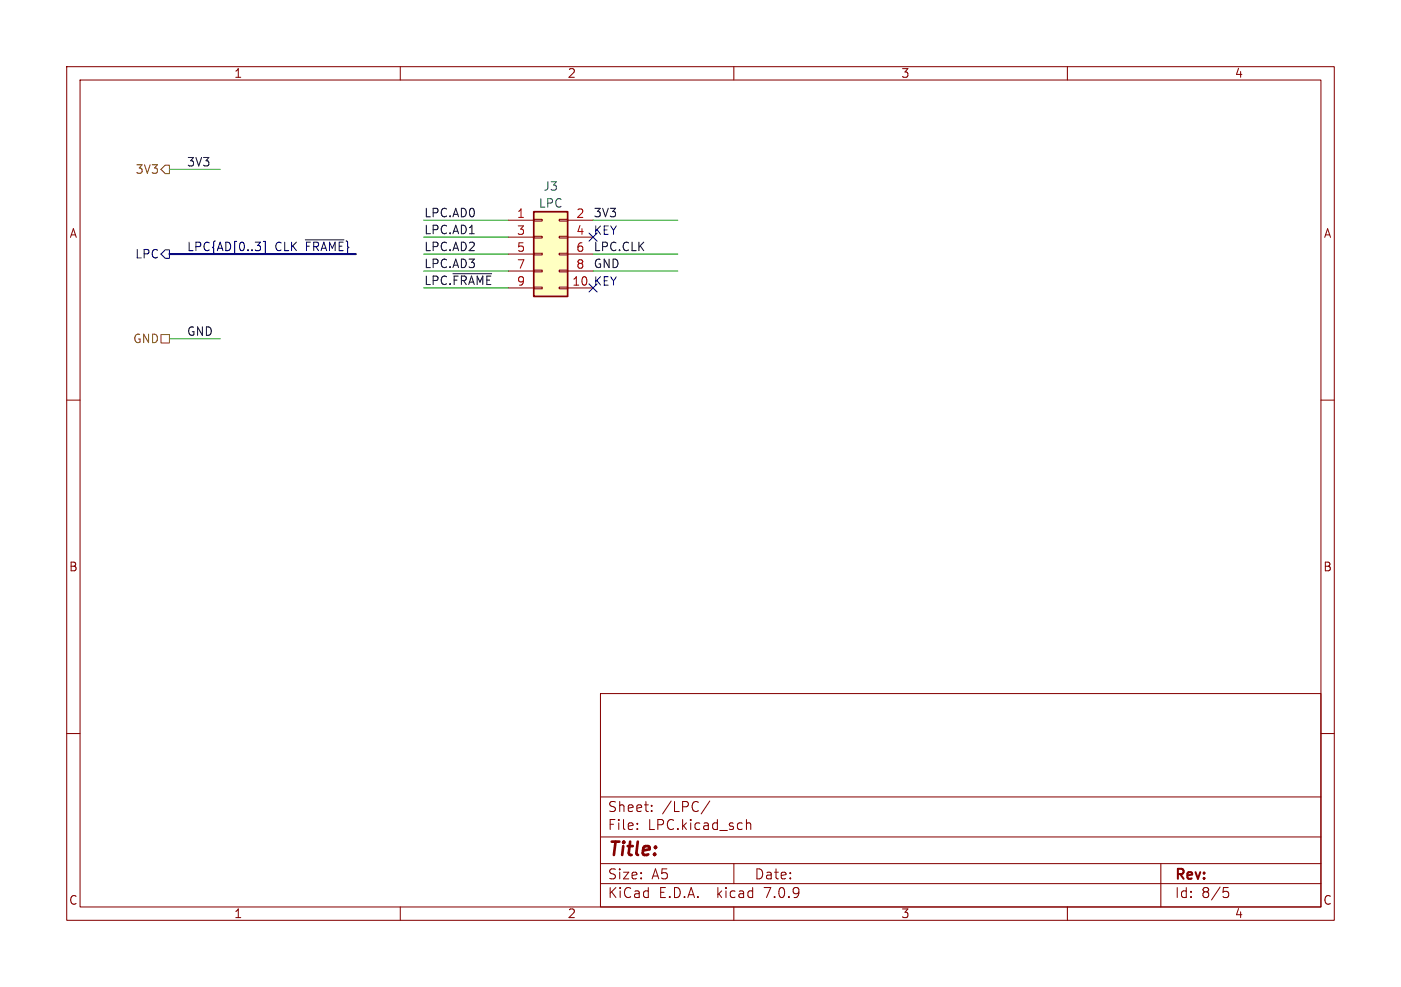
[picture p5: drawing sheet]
(kicad_sch
 (version 20231120)
 (generator "eeschema")
 (generator_version "8.0")
 (paper "A5")
 (lib_symbols
  (symbol "Connector_Generic:Conn_02x05_Odd_Even"
   (pin_names
    (offset 1.016) hide) (exclude_from_sim no) (in_bom yes) (on_board yes)
   (property "Reference" "J" (at 1.27 7.62 0) (effects (font (size 1.27 1.27))))
   (property "Value" "Conn_02x05_Odd_Even" (at 1.27 -7.62 0) (effects (font (size 1.27 1.27))))
   (property "Footprint" "" (at 0 0 0) (effects (font (size 1.27 1.27)) (hide yes)))
   (property "Datasheet" "~" (at 0 0 0) (effects (font (size 1.27 1.27)) (hide yes)))
   (property "Description" "Generic connector, double row, 02x05, odd/even pin numbering scheme (row 1 odd numbers, row 2 even numbers), script generated (kicad-library-utils/schlib/autogen/connector/)" (at 0 0 0) (effects (font (size 1.27 1.27)) (hide yes)))
   (symbol "Conn_02x05_Odd_Even_1_1"
    (rectangle (start -1.27 -4.953) (end 0 -5.207) (stroke (width 0.1524) (type default)) (fill (type none)))
    (rectangle (start -1.27 -2.413) (end 0 -2.667) (stroke (width 0.1524) (type default)) (fill (type none)))
    (rectangle (start -1.27 0.127) (end 0 -0.127) (stroke (width 0.1524) (type default)) (fill (type none)))
    (rectangle (start -1.27 2.667) (end 0 2.413) (stroke (width 0.1524) (type default)) (fill (type none)))
    (rectangle (start -1.27 5.207) (end 0 4.953) (stroke (width 0.1524) (type default)) (fill (type none)))
    (rectangle (start -1.27 6.35) (end 3.81 -6.35) (stroke (width 0.254) (type default)) (fill (type background)))
    (rectangle (start 3.81 -4.953) (end 2.54 -5.207) (stroke (width 0.1524) (type default)) (fill (type none)))
    (rectangle (start 3.81 -2.413) (end 2.54 -2.667) (stroke (width 0.1524) (type default)) (fill (type none)))
    (rectangle (start 3.81 0.127) (end 2.54 -0.127) (stroke (width 0.1524) (type default)) (fill (type none)))
    (rectangle (start 3.81 2.667) (end 2.54 2.413) (stroke (width 0.1524) (type default)) (fill (type none)))
    (rectangle (start 3.81 5.207) (end 2.54 4.953) (stroke (width 0.1524) (type default)) (fill (type none)))
    (pin passive line (at -5.08 5.08 0) (length 3.81) (name "Pin_1" (effects (font (size 1.27 1.27)))) (number "1" (effects (font (size 1.27 1.27)))))
    (pin passive line (at 7.62 -5.08 180) (length 3.81) (name "Pin_10" (effects (font (size 1.27 1.27)))) (number "10" (effects (font (size 1.27 1.27)))))
    (pin passive line (at 7.62 5.08 180) (length 3.81) (name "Pin_2" (effects (font (size 1.27 1.27)))) (number "2" (effects (font (size 1.27 1.27)))))
    (pin passive line (at -5.08 2.54 0) (length 3.81) (name "Pin_3" (effects (font (size 1.27 1.27)))) (number "3" (effects (font (size 1.27 1.27)))))
    (pin passive line (at 7.62 2.54 180) (length 3.81) (name "Pin_4" (effects (font (size 1.27 1.27)))) (number "4" (effects (font (size 1.27 1.27)))))
    (pin passive line (at -5.08 0 0) (length 3.81) (name "Pin_5" (effects (font (size 1.27 1.27)))) (number "5" (effects (font (size 1.27 1.27)))))
    (pin passive line (at 7.62 0 180) (length 3.81) (name "Pin_6" (effects (font (size 1.27 1.27)))) (number "6" (effects (font (size 1.27 1.27)))))
    (pin passive line (at -5.08 -2.54 0) (length 3.81) (name "Pin_7" (effects (font (size 1.27 1.27)))) (number "7" (effects (font (size 1.27 1.27)))))
    (pin passive line (at 7.62 -2.54 180) (length 3.81) (name "Pin_8" (effects (font (size 1.27 1.27)))) (number "8" (effects (font (size 1.27 1.27)))))
    (pin passive line (at -5.08 -5.08 0) (length 3.81) (name "Pin_9" (effects (font (size 1.27 1.27)))) (number "9" (effects (font (size 1.27 1.27))))))))
 (no_connect
  (at 88.9 43.18))
 (no_connect
  (at 88.9 35.56))
 (wire
  (pts (xy 88.9 40.64) (xy 101.6 40.64))
  (stroke (width 0) (type default)))
 (wire
  (pts (xy 63.5 38.1) (xy 76.2 38.1))
  (stroke (width 0) (type default)))
 (wire
  (pts (xy 25.4 25.4) (xy 33.02 25.4))
  (stroke (width 0) (type default)))
 (wire
  (pts (xy 63.5 40.64) (xy 76.2 40.64))
  (stroke (width 0) (type default)))
 (wire
  (pts (xy 88.9 38.1) (xy 101.6 38.1))
  (stroke (width 0) (type default)))
 (wire
  (pts (xy 88.9 33.02) (xy 101.6 33.02))
  (stroke (width 0) (type default)))
 (wire
  (pts (xy 63.5 35.56) (xy 76.2 35.56))
  (stroke (width 0) (type default)))
 (wire
  (pts (xy 63.5 43.18) (xy 76.2 43.18))
  (stroke (width 0) (type default)))
 (wire
  (pts (xy 63.5 33.02) (xy 76.2 33.02))
  (stroke (width 0) (type default)))
 (wire
  (pts (xy 25.4 50.8) (xy 33.02 50.8))
  (stroke (width 0) (type default)))
 (bus
  (pts (xy 25.4 38.1) (xy 53.34 38.1))
  (stroke (width 0) (type default)))
 (text "KEY"
  (exclude_from_sim no)
  (at 88.9 43.18 0)
  (effects (font (size 1.27 1.27)) (justify left bottom)))
 (text "KEY"
  (exclude_from_sim no)
  (at 88.9 35.56 0)
  (effects (font (size 1.27 1.27)) (justify left bottom)))
 (label "LPC.AD0"
  (at 63.5 33.02 0)
  (fields_autoplaced yes)
  (effects (font (size 1.27 1.27)) (justify left bottom)))
 (label "GND"
  (at 27.94 50.8 0)
  (fields_autoplaced yes)
  (effects (font (size 1.27 1.27)) (justify left bottom)))
 (label "LPC{AD[0..3] CLK ~{FRAME}}"
  (at 27.94 38.1 0)
  (fields_autoplaced yes)
  (effects (font (size 1.27 1.27)) (justify left bottom)))
 (label "LPC.AD1"
  (at 63.5 35.56 0)
  (fields_autoplaced yes)
  (effects (font (size 1.27 1.27)) (justify left bottom)))
 (label "LPC.AD3"
  (at 63.5 40.64 0)
  (fields_autoplaced yes)
  (effects (font (size 1.27 1.27)) (justify left bottom)))
 (label "LPC.CLK"
  (at 88.9 38.1 0)
  (fields_autoplaced yes)
  (effects (font (size 1.27 1.27)) (justify left bottom)))
 (label "3V3"
  (at 27.94 25.4 0)
  (fields_autoplaced yes)
  (effects (font (size 1.27 1.27)) (justify left bottom)))
 (label "LPC.~{FRAME}"
  (at 63.5 43.18 0)
  (fields_autoplaced yes)
  (effects (font (size 1.27 1.27)) (justify left bottom)))
 (label "LPC.AD2"
  (at 63.5 38.1 0)
  (fields_autoplaced yes)
  (effects (font (size 1.27 1.27)) (justify left bottom)))
 (label "GND"
  (at 88.9 40.64 0)
  (fields_autoplaced yes)
  (effects (font (size 1.27 1.27)) (justify left bottom)))
 (label "3V3"
  (at 88.9 33.02 0)
  (fields_autoplaced yes)
  (effects (font (size 1.27 1.27)) (justify left bottom)))
 (hierarchical_label "LPC"
  (shape output)
  (at 25.4 38.1 180)
  (fields_autoplaced yes)
  (effects (font (size 1.27 1.27)) (justify right)))
 (hierarchical_label "GND"
  (shape passive)
  (at 25.4 50.8 180)
  (fields_autoplaced yes)
  (effects (font (size 1.27 1.27)) (justify right)))
 (hierarchical_label "3V3"
  (shape output)
  (at 25.4 25.4 180)
  (fields_autoplaced yes)
  (effects (font (size 1.27 1.27)) (justify right)))
 (symbol
  (lib_id "Connector_Generic:Conn_02x05_Odd_Even")
  (at 81.28 38.1 0)
  (unit 1)
  (exclude_from_sim no)
  (in_bom yes)
  (on_board yes)
  (dnp no)
  (property "Reference" "J3" (at 82.55 27.94 0) (effects (font (size 1.27 1.27))))
  (property "Value" "LPC" (at 82.55 30.48 0) (effects (font (size 1.27 1.27))))
  (property "Footprint" "Library:PinHeader_2x05_P2.54mm_Vertical" (at 81.28 38.1 0) (effects (font (size 1.27 1.27)) (hide yes)))
  (property "Datasheet" "~" (at 81.28 38.1 0) (effects (font (size 1.27 1.27)) (hide yes)))
  (property "Description" "" (at 81.28 38.1 0) (effects (font (size 1.27 1.27)) (hide yes)))
  (pin "1")
  (pin "10")
  (pin "2")
  (pin "3")
  (pin "4")
  (pin "5")
  (pin "6")
  (pin "7")
  (pin "8")
  (pin "9")))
